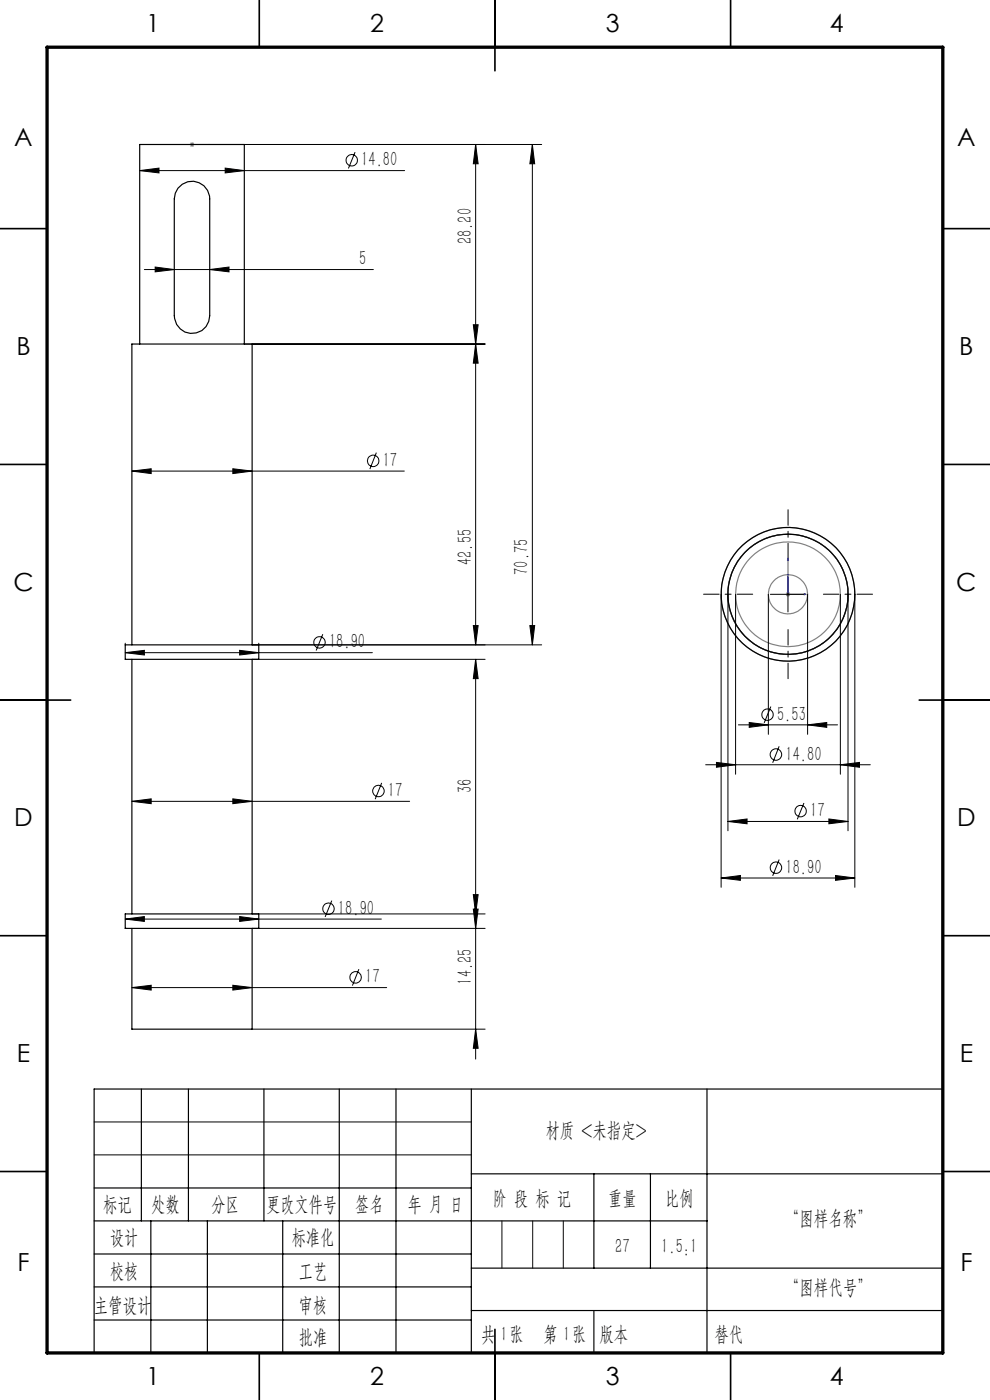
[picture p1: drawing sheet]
<svg xmlns="http://www.w3.org/2000/svg" width="210mm" height="297mm" viewBox="0 0 210 297" stroke-linecap="round" stroke-linejoin="round" font-family="sans-serif">
<g fill="none" stroke="#000" stroke-width=".21">
<path d="M29.6 36.2l4.1-.5v1zM29.6 36.2h56.2M47.8 35.7l4 .5-4 .5zM51.8 30.7h63.1M75.3 32.3l-1.4 3.4M100.9 30.7l.5 4h-1zM100.9 30.7v106.1M112.9 30.7v106.1M112.9 30.7l.5 4h-1zM30.6 57.2h48.6M32.9 56.7l4.1 .5-4.1 .5zM44.5 57.2l4.1-.5v1z"/>
<path d="M51.8 73h51.1M100.4 68.9h1l-.5 4.1zM100.9 73l.5 4h-1zM28 99.9l4.1-.5v1.1zM28 99.9h57.8M49.4 99.4l4.1 .5-4.1 .6zM79.8 96l-1.3 3.5M26.6 138.5l4-.5v1zM26.6 136.5v.3M26.6 138.5h52.4M50.8 138l4.1 .5-4.1 .5zM53.5 136.8h61.4"/>
<path d="M53.5 139.9h49.4M54.9 136.5v.3M68.5 134.5l-1.4 3.5M100.4 132.7h1l-.5 4.1zM100.9 139.9l.5 4.1h-1zM100.9 139.9v84.8M112.4 132.7h1l-.5 4.1zM153 126.1v62.1M154.4 126.1v50.1M156 126.1v38.1M163 126.1v29.7M163.4 126.1h7.5"/>
<path d="M167.1 122.3v7.5M171.3 126.1v29.7M178.3 126.1v38.1M179.9 126.1v50.1M181.3 126.1v62.1M156.6 153.8h21.1M158.9 153.3l4.1 .5-4.1 .5zM163.5 149.9l-1.4 3.4M165.3 158.3l-1.4 3.5M171.3 153.8l4.1-.5v1zM28 170l4.1-.5v1zM28 170h58.9"/>
<path d="M49.4 169.5l4.1 .5-4.1 .5zM81 166.1l-1.4 3.4M149.7 162.2h34.9M152 161.7l4 .5-4 .6zM154.4 174.3l4.1-.6v1.1zM154.4 174.3h25.5M170.5 170.4l-1.4 3.4M175.8 173.7l4.1 .6-4.1 .5zM178.3 162.2l4-.5v1.1zM26.6 195l4-.6v1.1zM26.6 197h.1M26.6 195h54.3"/>
<path d="M50.8 194.4l4.1 .6-4.1 .5zM53.5 193.9h49.4M53.5 197h49.4M54.9 197h.1M70.4 191.1l-1.4 3.4M100.4 189.8h1l-.5 4.1zM100.4 192.9h1l-.5 4.1zM153 186.3l4.1-.6v1.1zM153 186.3h28.3M165.3 182.3l-1.4 3.5M177.2 185.7l4.1 .6-4.1 .5zM28 209.5l4.1-.5v1z"/>
<path d="M28 209.5h54M49.4 209l4.1 .5-4.1 .5zM53.5 218.3h49.4M76.1 205.6l-1.3 3.5M100.9 218.3l.5 4.1h-1zM20 238h80M20 245h80"/>
<circle cx="74.6" cy="34" r="1.21"/>
<circle cx="79.2" cy="97.8" r="1.2"/>
<circle cx="67.8" cy="136.3" r="1.22"/>
<circle cx="162.8" cy="151.6" r="1.2"/>
<circle cx="80.3" cy="167.8" r="1.22"/>
<circle cx="164.6" cy="160.1" r="1.21"/>
<circle cx="169.8" cy="172.1" r="1.2"/>
<circle cx="69.7" cy="192.8" r="1.21"/>
<circle cx="164.6" cy="184.1" r="1.22"/>
<circle cx="75.4" cy="207.3" r="1.21"/>
</g>
<path d="M40.6 30.7h.2zM40.7 30.7h.1M40.7 30.7h3.9M44.6 30.7h-.4h.4M167.1 118.4v7.7h3.9M167.1 118.4l.2 .4h-.3zM170.6 126l.4 .1-.4 .1z" fill="none" stroke="#00f" stroke-width=".21"/>
<path d="M40.2 30.7h1M40.4 30.3l.7 .7M40.7 30.2v1M41.1 30.3l-.7 .7M166.7 126.1h.9M166.8 125.7l.7 .7M167.1 125.6v1M167.5 125.7l-.7 .7" fill="none" stroke="#808080" stroke-width=".21"/>
<g fill="none" stroke="#808080" stroke-width=".25">
<circle cx="167.1" cy="126.1" r="14.2"/>
<circle cx="167.1" cy="126.1" r="11.1"/>
<circle cx="167.2" cy="126.1" r="4.2"/>
<circle cx="167.2" cy="126.1" r="12.8"/>
</g>
<g fill="none" stroke="#000" stroke-width=".25">
<path d="M30 231v28M40 231v28M56 231v28M72 231v56M84 231v56M100 231v56M150 231v56M200 231h-180v56M20 252h80M20 259h130M32 259v28M44 259v28"/>
<path d="M60 259v28M100 249h100M126 249v20M138 249v20M20 266h80M20 273h80M100 269h100M100 278h100M20 280h80"/>
</g>
<g fill="none" stroke="#000" stroke-width=".35">
<path d="M55 0v10M105 0v15M155 0v10M0 48.5h10M200 48.5h10M0 98.5h10M200 98.5h10M0 148.5h15M195 148.5h15M0 198.5h10M200 198.5h10M0 248.5h10"/>
<path d="M200 248.5h10M55 287v10M105 282v15M155 287v10"/>
</g>
<path d="M10 10h190v277h-190z" fill="none" stroke="#000" stroke-width=".7"/>
<path d="M106.5 259v10M113 259v10M119.5 259v10" fill="none" stroke="#0a0605" stroke-width=".21"/>
<path d="M126 278v9" fill="none" stroke="#0a0605" stroke-width=".25"/>
<path d="M167.2 118.6v-10.5M159.7 126.1h-10.5M167.2 133.6v10.4M174.7 126.1h10.4" fill="none" stroke="#000" stroke-width=".21" stroke-dasharray="30.5 1.3 1.3 1.3" stroke-dashoffset="27.2"/>
<g fill="#00f">
<path d="M44.2 30.7h.4zM40.6 30.7h.2z"/>
<path d="M170.6 126l.4 .1-.4 .1zM167.1 118.4l.2 .4h-.3z"/>
</g>
<g fill="#000">
<path d="M29.6 36.2l4.1-.5v1zM47.8 35.7l4 .5-4 .5zM28 99.9l4.1-.5v1.1zM49.4 99.4l4.1 .5-4.1 .6zM28 170l4.1-.5v1zM49.4 169.5l4.1 .5-4.1 .5zM26.6 138.5l4-.5v1zM50.8 138l4.1 .5-4.1 .5zM26.6 195l4-.6v1.1zM50.8 194.4l4.1 .6-4.1 .5zM28 209.5l4.1-.5v1zM49.4 209l4.1 .5-4.1 .5zM152 161.7l4 .5-4 .6zM178.3 162.2l4-.5v1.1zM154.4 174.3l4.1-.6v1.1zM175.8 173.7l4.1 .6-4.1 .5zM153 186.3l4.1-.6v1.1zM177.2 185.7l4.1 .6-4.1 .5zM158.9 153.3l4.1 .5-4.1 .5zM171.3 153.8l4.1-.5v1z"/>
<path d="M112.9 30.7l.5 4h-1zM112.4 132.7h1l-.5 4.1z"/>
<path d="M32.9 56.7l4.1 .5-4.1 .5zM44.5 57.2l4.1-.5v1z"/>
<path d="M100.4 68.9h1l-.5 4.1zM100.9 30.7l.5 4h-1zM100.4 132.7h1l-.5 4.1zM100.9 73l.5 4h-1zM100.4 189.8h1l-.5 4.1zM100.9 139.9l.5 4.1h-1zM100.9 218.3l.5 4.1h-1zM100.4 192.9h1l-.5 4.1z"/>
</g>
<g fill="none" stroke="#000" stroke-width=".25">
<path d="M37.7 39.9a3.8 3.8 0 0 1 4.2-1.2 3.8 3.8 0 0 1 2.6 3.5v24.8a3.8 3.8 0 0 1-3.8 3.7 3.8 3.8 0 0 1-3.7-3.7v-24.8l.2-1.2zM29.6 73v-42.3h22.2v42.3M26.6 136.8h28.3v3.1h-28.3zM28 136.8v-63.8h25.5v63.8M28 139.9v54M53.5 139.9v54M26.6 193.9h28.3v3.1h-28.3zM28 197v21.3h25.5v-21.3"/>
<circle cx="167.1" cy="126.1" r="12.7"/>
<circle cx="167.2" cy="126.1" r="14.2"/>
</g>
<g font-size="5.3">
<text x="31" y="6.8">1</text>
<text x="78.5" y="6.8">2</text>
<text x="128.5" y="6.8">3</text>
<text x="176" y="6.8">4</text>
<text x="3" y="31.1">A</text>
<text x="203" y="31.1">A</text>
<text x="3.5" y="75.3">B</text>
<text x="203.5" y="75.3">B</text>
<text x="2.8" y="125.3">C</text>
<text x="202.8" y="125.3">C</text>
<text x="3" y="175.3">D</text>
<text x="203" y="175.3">D</text>
<text x="3.6" y="225.3">E</text>
<text x="203.6" y="225.3">E</text>
<text x="3.7" y="269.6">F</text>
<text x="203.7" y="269.6">F</text>
<text x="31" y="293.8">1</text>
<text x="78.5" y="293.8">2</text>
<text x="128.5" y="293.8">3</text>
<text x="176" y="293.8">4</text>
</g>
<g font-size="4.4">
<text x="76.6" y="35.3">14.80</text>
<text x="100.1" y="51.8" transform="rotate(-90 100.1 51.8)">28.20</text>
<text x="76.2" y="56.3">5</text>
<text x="81.2" y="99.1">17</text>
<text x="100.1" y="119.9" transform="rotate(-90 100.1 119.9)">42.55</text>
<text x="112.1" y="121.9" transform="rotate(-90 112.1 121.9)">70.75</text>
<text x="69.8" y="137.6">18.90</text>
<text x="164.8" y="152.9">5.53</text>
<text x="166.6" y="161.4">14.80</text>
<text x="82.3" y="169.1">17</text>
<text x="100.1" y="168.2" transform="rotate(-90 100.1 168.2)">36</text>
<text x="171.8" y="173.4">17</text>
<text x="166.6" y="185.4">18.90</text>
<text x="71.7" y="194.1">18.90</text>
<text x="77.4" y="208.6">17</text>
<text x="100.1" y="208.9" transform="rotate(-90 100.1 208.9)">14.25</text>
<text x="115.7" y="241.2">材质 &lt;未指定&gt;</text>
<text x="21.9" y="256.9">标记</text>
<text x="32.1" y="256.9">处数</text>
<text x="44.9" y="256.9">分区</text>
<text x="56.5" y="256.9">更改文件号</text>
<text x="75.4" y="256.9">签名</text>
<text x="86.5" y="256.9">年 月 日</text>
<text x="104.5" y="255.6">阶 段 标 记</text>
<text x="129" y="255.6">重量</text>
<text x="141.1" y="255.6">比例</text>
<text x="23.3" y="263.9">设计</text>
<text x="61.9" y="263.9">标准化</text>
<text x="166.5" y="259.8">“图样名称”</text>
<text x="130.5" y="265.7">27</text>
<text x="140.3" y="265.7">1.5:1</text>
<text x="23.3" y="271.1">校核</text>
<text x="63.4" y="271">工艺</text>
<text x="166.5" y="274.6">“图样代号”</text>
<text x="19.9" y="278.3">主管设计</text>
<text x="63.4" y="278.3">审核</text>
<text x="63.4" y="285.2">批准</text>
<text x="102.1" y="284.4">共 张</text>
<text x="106.1" y="284.4">1</text>
<text x="115.3" y="284.4">第 张</text>
<text x="119.5" y="284.4">1</text>
<text x="127.1" y="284.4">版本</text>
</g>
<text font-size="4.4" fill="#0a0605" x="151.6" y="284.4">替代</text>
</svg>
